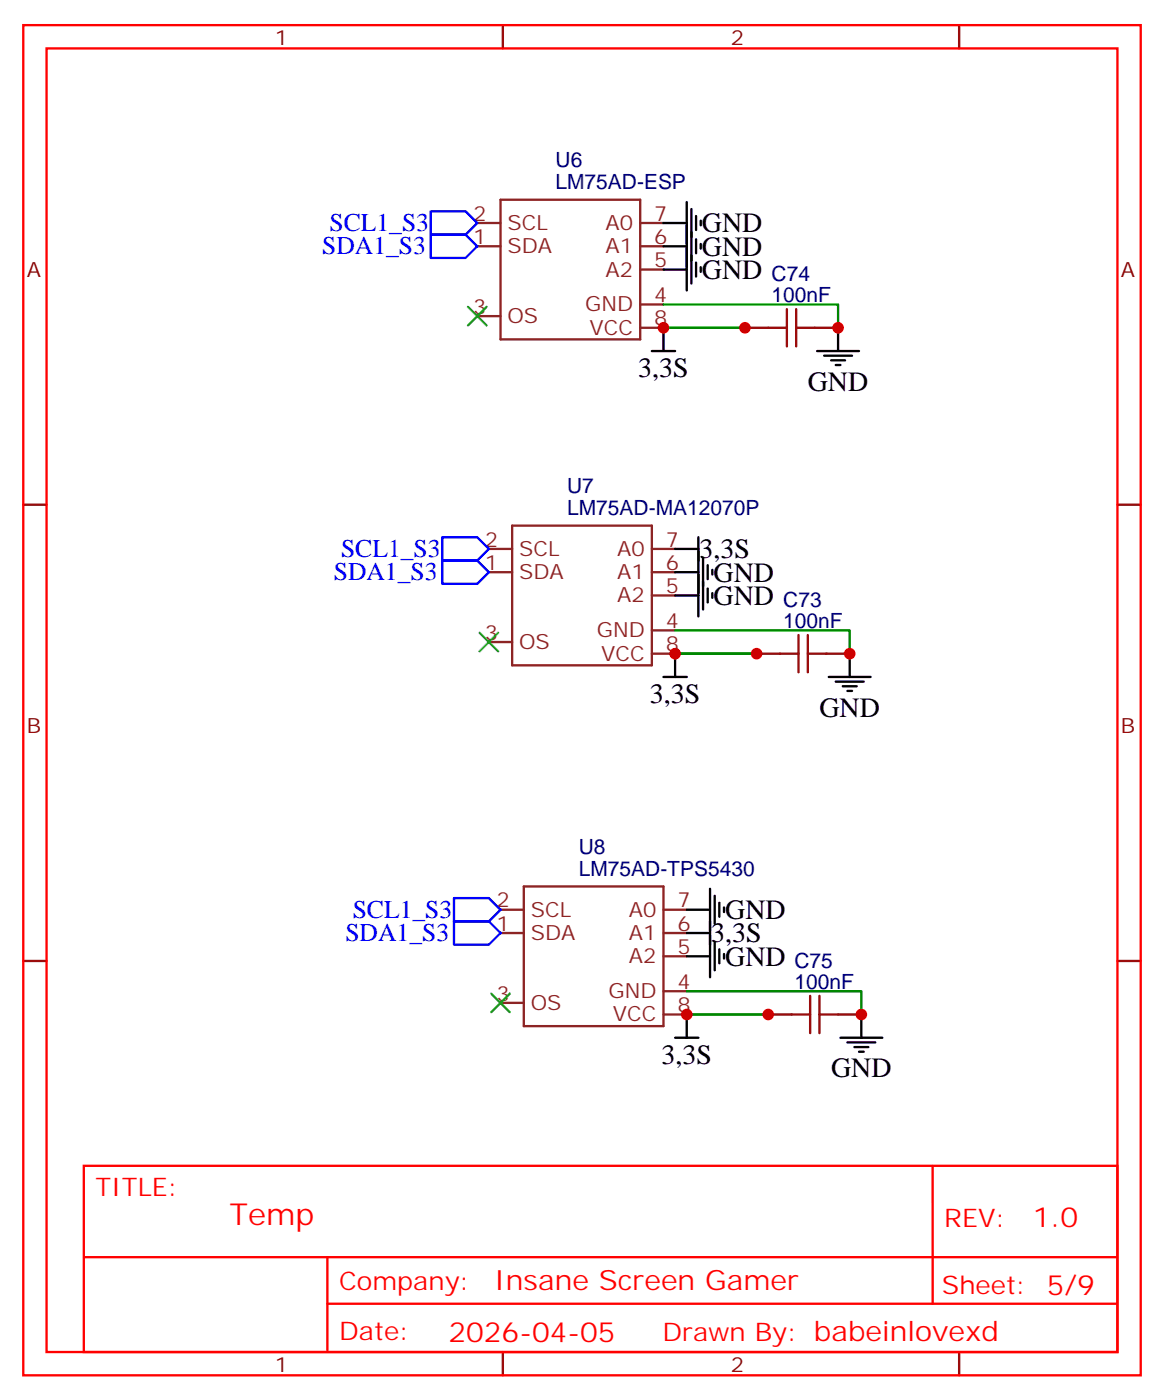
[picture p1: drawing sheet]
<svg xmlns="http://www.w3.org/2000/svg" width="176mm" height="212mm" viewBox="0 0 176 212" stroke-linecap="round" stroke-linejoin="round" font-family="sans-serif">
<g fill="none" stroke="#8c2424" stroke-width=".35">
<path d="M72.3 33.8h3.5M72.3 37.3h3.5M75.8 30.3h21.2v21.1h-21.2zM97 33.8h3.5M97 37.3h3.5M72.3 47.9h3.5M97 40.9h3.5M97 46.1h3.5M97 49.7h3.5M77.6 79.7h21.2v21.1h-21.2zM74.1 83.2h3.5M74.1 86.7h3.5"/>
<path d="M74.1 97.3h3.5M98.8 83.2h3.5M98.8 86.7h3.5M98.8 90.2h3.5M98.8 95.5h3.5M98.8 99.1h3.5M75.8 137.9h3.6M79.4 134.3h21.1v21.2h-21.1zM100.5 137.9h3.6M75.8 141.4h3.6M75.8 152h3.6M100.5 141.4h3.6"/>
<path d="M100.5 144.9h3.6M100.5 150.2h3.6M100.5 153.7h3.6"/>
</g>
<path d="M116.4 49.7h2.8M119.2 46.8v5.7M120.6 46.8v5.7M120.6 49.7h2.9M118.2 99.1h2.8M121 96.2v5.7M122.4 96.2v5.7M122.4 99.1h2.8M119.9 153.7h2.9M122.8 150.9v5.7M124.2 150.9v5.7M124.2 153.7h2.8" fill="none" stroke="#a10000" stroke-width=".35"/>
<g fill="none" stroke="#870000" stroke-width=".35">
<path d="M76.2 3.8v3.5M145.3 3.8v3.5M112.9 49.7h3.5M123.5 49.7h3.5M3.5 76.5h3.6M169.3 76.5h3.6M114.7 99.1h3.5M125.2 99.1h3.6M3.5 145.6h3.6M116.4 153.7h3.5M127 153.7h3.5M169.3 145.6h3.6"/>
<path d="M76.2 204.9v3.5M145.3 204.9v3.5"/>
</g>
<path d="M3.5 3.8h169.4v204.6h-169.4zM7.1 7.3h162.2v197.6h-162.2zM12.7 176.7h156.6v28.2h-156.6zM141.3 176.7v20.9M12.7 190.5h156.5M49.6 197.6h119.6M49.6 190.5v14.1" fill="none" stroke="#f00" stroke-width=".35"/>
<path d="M65.3 35.6h5.3l1.7 1.7-1.7 1.8h-5.3zM65.3 32h5.3l1.7 1.8-1.7 1.8h-5.3zM67 84.9h5.3l1.8 1.8-1.8 1.8h-5.3zM67 81.4h5.3l1.8 1.8-1.8 1.7h-5.3zM68.8 139.6h5.3l1.7 1.8-1.7 1.8h-5.3zM68.8 136.1h5.3l1.7 1.8-1.7 1.7h-5.3z" fill="none" stroke="#00f" stroke-width=".35"/>
<g fill="none" stroke="#000" stroke-width=".35">
<path d="M100.5 33.8h3.6M100.5 37.3h3.6M104.1 30.6v13.4M104.8 31.7v11.3M105.5 32.7v2.2M105.5 36.3v2.1M105.5 39.8v2.1M106.2 33.4v.7M106.2 37v.7M98.8 53.2h3.5M100.5 49.7v3.5M100.5 40.9h3.6"/>
<path d="M106.2 40.5v.7M123.8 53.2h6.4M124.9 53.9h4.2M125.9 54.6h2.2M126.6 55.3h.8M127 49.7v3.5M102.3 99.1v3.5M102.3 90.2h3.5M102.3 86.7h3.5M102.3 83.2h3.5M105.8 81.4v12M106.5 84.6v7.8"/>
<path d="M107.2 85.7v2.1M107.2 89.2v2.1M107.9 86.4v.7M107.9 89.9v.7M128.8 99.1v3.5M100.5 102.6h3.6M125.6 102.6h6.3M126.6 103.3h4.3M127.7 104h2.1M128.4 104.7h.7M104.1 137.9h3.5M107.6 134.7v13.4"/>
<path d="M108.3 135.7v4.3M109 136.8v2.1M109.7 137.5v.7M102.3 157.3h3.5M104.1 153.7v3.6M104.1 144.9h3.5M104.1 141.4h3.5M108.3 142.8v4.2M109 143.9v2.1M109.7 144.6v.7M127.4 157.3h6.3M128.4 158h4.2"/>
<path d="M129.5 158.7h2.1M130.2 159.4h.7M130.5 153.7v3.6"/>
</g>
<path d="M100.5 46.1h26.5v3.6M100.5 49.7h12.4M102.3 95.5h26.5v3.6M102.3 99.1h12.4M104.1 150.2h26.4v3.5M104.1 153.7h12.3" fill="none" stroke="#008700" stroke-width=".35"/>
<g fill="#c00">
<circle cx="100.5" cy="49.7" r=".88"/>
<circle cx="102.3" cy="99.1" r=".88"/>
<circle cx="104.1" cy="153.7" r=".88"/>
<circle cx="127" cy="49.7" r=".88"/>
<circle cx="112.9" cy="49.7" r=".88"/>
<circle cx="128.8" cy="99.1" r=".88"/>
<circle cx="114.7" cy="99.1" r=".88"/>
<circle cx="130.5" cy="153.7" r=".88"/>
<circle cx="116.4" cy="153.7" r=".88"/>
</g>
<path d="M70.9 46.5l2.8 2.8M73.7 46.5l-2.8 2.8M72.7 95.9l2.8 2.8M75.5 95.9l-2.8 2.8M74.4 150.6l2.9 2.8M77.3 150.6l-2.9 2.8" fill="none" stroke="#3c3" stroke-width=".35"/>
<text font-size="4.6" fill="#f00" x="34.8" y="185.7">Temp</text>
<g font-size="4.2">
<text x="106.4" y="35.2">GND</text>
<text x="106.4" y="38.8">GND</text>
<text x="106.4" y="42.3">GND</text>
<text x="96.7" y="57.1">3,3S</text>
<text x="122.4" y="59.2">GND</text>
<text x="106" y="84.6">3,3S</text>
<text x="108.1" y="88.1">GND</text>
<text x="108.1" y="91.7">GND</text>
<text x="98.5" y="106.6">3,3S</text>
<text x="124.2" y="108.6">GND</text>
<text x="107.8" y="142.8">3,3S</text>
<text x="109.9" y="139.3">GND</text>
<text x="109.9" y="146.4">GND</text>
<text x="100.2" y="161.2">3,3S</text>
<text x="125.9" y="163.3">GND</text>
</g>
<g font-size="4.2" fill="#f00">
<text x="156.5" y="185.9">1.0</text>
<text x="74.9" y="195.5">Insane Screen Gamer</text>
<text x="68" y="203.3">2026-04-05</text>
</g>
<g font-size="3.9" fill="#00f">
<text x="49.9" y="35.1">SCL1_S3</text>
<text x="48.8" y="38.6">SDA1_S3</text>
<text x="50.6" y="87.9">SDA1_S3</text>
<text x="51.7" y="84.5">SCL1_S3</text>
<text x="52.3" y="142.6">SDA1_S3</text>
<text x="53.4" y="139.1">SCL1_S3</text>
</g>
<g font-size="3.9" fill="#f00">
<text x="14.5" y="181.3">TITLE:</text>
<text x="143.1" y="185.9">REV:</text>
<text x="51.4" y="195.5">Company:</text>
<text x="142.7" y="196.1">Sheet: 5/9</text>
<text x="51.4" y="203.1">Date:</text>
<text x="100.4" y="203.2">Drawn By: babeinlovexd</text>
</g>
<g font-size="3.2" fill="#800">
<text x="41.6" y="6.8">1</text>
<text x="110.8" y="6.8">2</text>
<text x="4.1" y="41.9">A</text>
<text x="169.9" y="41.9">A</text>
<text x="4.1" y="111.1">B</text>
<text x="169.9" y="111.1">B</text>
<text x="41.6" y="207.9">1</text>
<text x="110.8" y="207.9">2</text>
</g>
<g font-size="3.2" fill="#000080">
<text x="84.2" y="28.7">LM75AD-ESP</text>
<text x="84.2" y="25.3">U6</text>
<text x="116.9" y="45.8">100nF</text>
<text x="116.9" y="42.6">C74</text>
<text x="86" y="74.7">U7</text>
<text x="86" y="78.1">LM75AD-MA12070P</text>
<text x="118.7" y="95.2">100nF</text>
<text x="118.7" y="92.1">C73</text>
<text x="87.7" y="129.3">U8</text>
<text x="87.7" y="132.7">LM75AD-TPS5430</text>
<text x="120.4" y="149.9">100nF</text>
<text x="120.4" y="146.7">C75</text>
</g>
<g font-size="3.2" fill="#8d2323">
<text x="71.7" y="33.4">2</text>
<text x="76.9" y="34.9">SCL</text>
<text x="91.8" y="34.9">A0</text>
<text x="99.1" y="33.4">7</text>
<text x="71.7" y="37">1</text>
<text x="76.9" y="38.4">SDA</text>
<text x="91.8" y="38.4">A1</text>
<text x="91.8" y="41.9">A2</text>
<text x="99.1" y="37">6</text>
<text x="99.1" y="40.5">5</text>
<text x="71.7" y="47.6">3</text>
<text x="88.7" y="47.2">GND</text>
<text x="99.1" y="45.8">4</text>
<text x="76.9" y="49">OS</text>
<text x="89.4" y="50.7">VCC</text>
<text x="99.1" y="49.3">8</text>
<text x="73.5" y="82.8">2</text>
<text x="100.9" y="82.8">7</text>
<text x="73.5" y="86.4">1</text>
<text x="78.7" y="84.2">SCL</text>
<text x="78.7" y="87.8">SDA</text>
<text x="93.5" y="84.2">A0</text>
<text x="93.5" y="87.8">A1</text>
<text x="100.9" y="86.4">6</text>
<text x="100.9" y="89.9">5</text>
<text x="93.5" y="91.3">A2</text>
<text x="100.9" y="95.2">4</text>
<text x="73.5" y="96.9">3</text>
<text x="78.7" y="98.4">OS</text>
<text x="90.4" y="96.6">GND</text>
<text x="91.1" y="100.1">VCC</text>
<text x="100.9" y="98.7">8</text>
<text x="75.2" y="137.5">2</text>
<text x="102.7" y="137.5">7</text>
<text x="75.2" y="141">1</text>
<text x="80.4" y="138.9">SCL</text>
<text x="80.4" y="142.5">SDA</text>
<text x="95.3" y="138.9">A0</text>
<text x="95.3" y="142.5">A1</text>
<text x="102.7" y="141">6</text>
<text x="95.3" y="146">A2</text>
<text x="102.7" y="144.6">5</text>
<text x="102.7" y="149.9">4</text>
<text x="75.2" y="151.6">3</text>
<text x="80.4" y="153">OS</text>
<text x="92.2" y="151.3">GND</text>
<text x="92.9" y="154.8">VCC</text>
<text x="102.7" y="153.4">8</text>
</g>
</svg>
